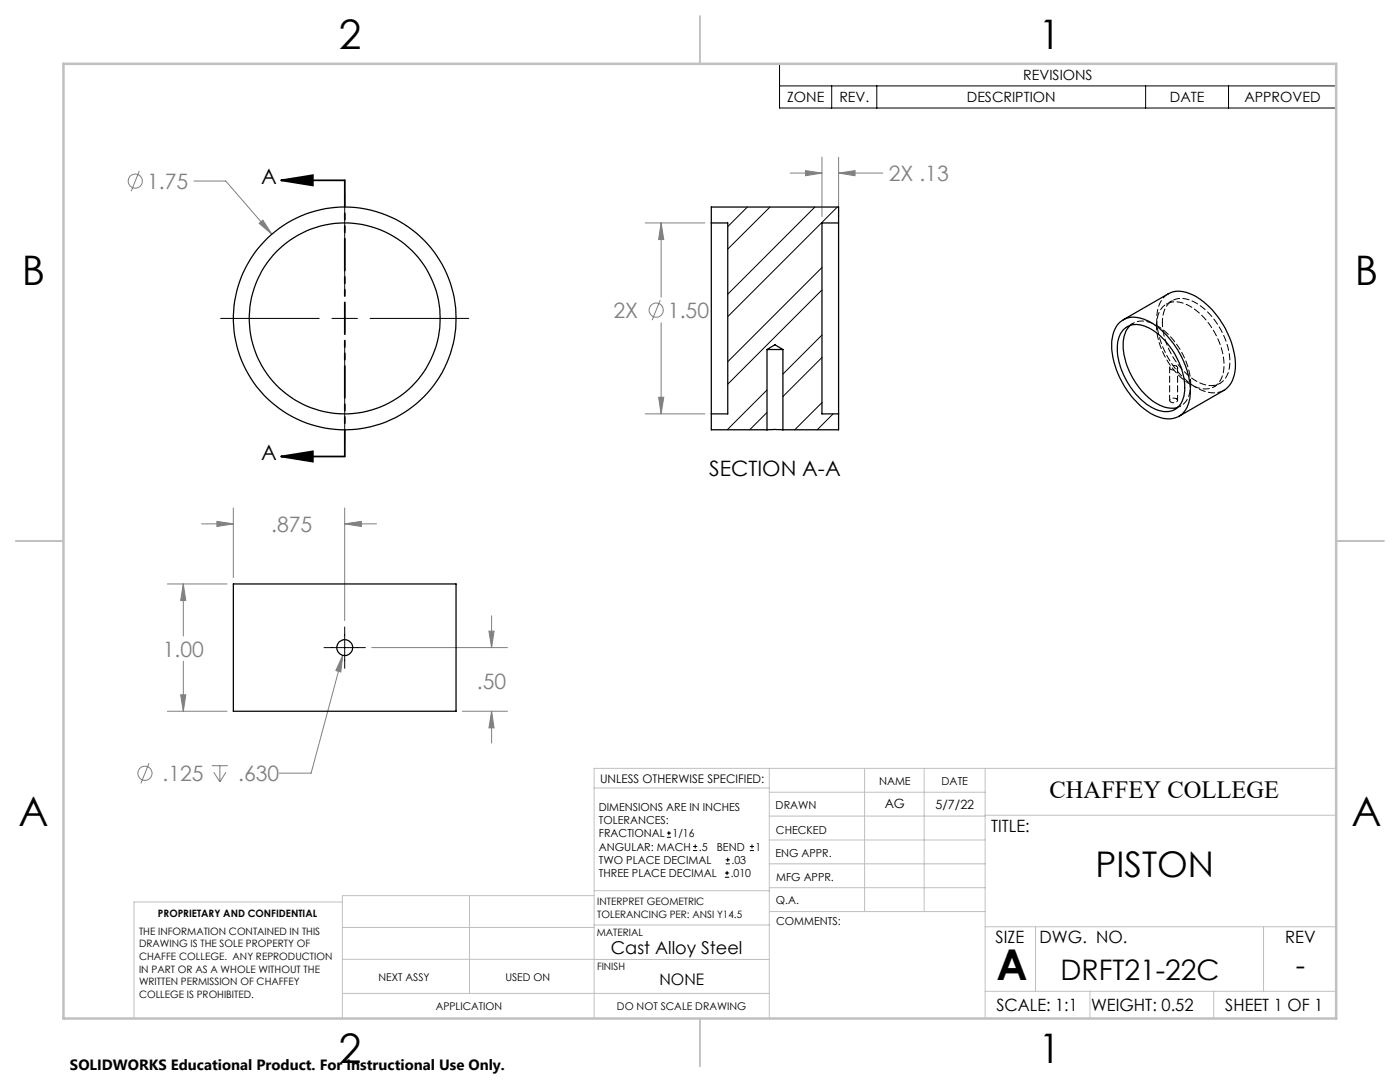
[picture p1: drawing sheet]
<svg xmlns="http://www.w3.org/2000/svg" width="279mm" height="216mm" viewBox="0 0 279 216" stroke-linecap="round" stroke-linejoin="round" font-family="sans-serif">
<g fill="none" stroke="#808080" stroke-width=".2">
<path d="M27.8 34.1l-1.6 4.1M38.7 36.1h6.3l9.3 10.6M157.7 34.5h6.3M160.8 34l3.2 .5-3.2 .6zM164 31.4v11.8M167.4 31.4v11.8M167.4 34.5h8.8M167.4 34.5l3.2-.5v1.1zM51.7 44.6l.8-.7 1.8 2.8zM128.8 44.5h11.9M131.8 59.9l-1.7 4M131.9 44.5l.6 3.3h-1.1z"/>
<path d="M131.9 44.5v14.8M131.4 79.3h1.1l-.6 3.3zM131.9 64.4v18.2M128.8 82.6h11.9M33.4 116.5h11.9M36.6 116.5v10.4M36.6 116.5l.5 3.3h-1zM40.2 104.5h6.4M43.3 104l3.3 .5-3.3 .6zM46.6 101.4v13.9M68.8 101.4v22.4M68.8 104.5h6.3"/>
<path d="M68.8 104.5l3.3-.5v1.1zM36.1 138.6h1l-.5 3.3zM36.6 131.9v10M68.4 130.8l-.4 3.3-1-.3zM68.4 130.8l-6.3 23.5h-6.4M74.2 129.2h27.1M97.6 125.9h1l-.5 3.3zM98.1 122.9v6.3M29.7 152.3l-1.6 4M33.4 141.9h11.9M42.3 152.8h3.2M42.7 154.1l1.2 1.9"/>
<path d="M43.9 152.8v3.2M45.1 154.1l-1.2 1.9M92.3 141.9h9M98.1 141.9l.5 3.3h-1zM98.1 141.9v6.4"/>
<circle cx="27" cy="36.1" r="1.4"/>
<circle cx="131" cy="61.9" r="1.41"/>
<circle cx="28.9" cy="154.3" r="1.42"/>
</g>
<g fill="none" stroke="#000" stroke-width=".2">
<path d="M155.6 12.7h111.1v8.9h-111.1zM155.6 17.1h111.1M166 17.1v4.5M175 17.1v4.5M228.6 17.1v4.5M245.2 17.1v4.5M68.8 38.8v19.7M44 63.5h19.7M66.3 63.5h5M68.8 61v5.1M68.8 68.6v19.7M73.9 63.5h19.7"/>
<path d="M64.7 129.2h8.2M68.8 125.1v8.3M133.1 167.1h.8M133.1 166.2h.8M133.5 165.8v.9M138.3 169.7h.8M138.3 168.9h.8M138.7 168.5v.8M144.7 175h.8M144.7 174.2h.8M144.8 172.4h.9M144.8 171.6h.9"/>
<path d="M145.1 173.8v.8M145.2 171.1v.9M149.6 169.7h.9M149.6 168.9h.9M150.1 168.5v.8"/>
</g>
<path d="M56.1 36h12.7M56.1 36l6.3-1v2zM56.1 91.1h12.7M56.1 91.1l6.3-1v2z" fill="none" stroke="#000" stroke-width=".35"/>
<path d="M68.8 36v55.1" fill="none" stroke="#000" stroke-width=".35" stroke-dasharray="6.3 1.3 1.3 1.3 1.3 1.3" stroke-dashoffset="1"/>
<g fill="none" stroke="#c0c0c0" stroke-width=".2">
<path d="M118.6 157.2h34.9M153.5 153.3v49.9M153.5 158.1h43.1M172.5 153.3v28.6M184.4 153.3v28.6M196.6 153.3v49.9M266.7 153.3h-148.1v49.9M68.3 180h-41.6v23.2M93.7 178.7v19.5M118.6 178.7h-50.3v24.5M118.6 177.7h35M153.5 167.6h43.1"/>
<path d="M153.5 162.8h43.1M153.5 172.4h43.1M153.5 177.1h43.1M196.6 162.7h70.1M68.3 198.2h85.2M68.3 191.4l85.2 .1M68.3 185.1h50.3M118.6 184.6h35M153.6 181.9h43M196.6 197.8h70.1M196.6 184.9h70.1M206.7 184.9v12.9"/>
<path d="M217.5 197.8v5.4M242.2 197.8v5.4M252.2 184.9v12.9"/>
</g>
<path d="M139.7 3.2v9.5M3.1 107.9h9.6M266.7 107.9h9.5M139.7 203.2v9.6" fill="none" stroke="#c0c0c0" stroke-width=".25"/>
<path d="M12.7 12.7h254v190.5h-254z" fill="none" stroke="#c0c0c0" stroke-width=".5"/>
<path d="M56.1 36l6.3-1v2zM56.1 91.1l6.3-1v2z" fill="#000"/>
<path d="M36.6 116.5l.5 3.3h-1zM36.1 138.6h1l-.5 3.3zM43.3 104l3.3 .5-3.3 .6zM68.8 104.5l3.3-.5v1.1zM98.1 141.9l.5 3.3h-1zM97.6 125.9h1l-.5 3.3zM68.4 130.8l-1.4 3 1 .3zM51.7 44.6l2.6 2.1-1.8-2.8zM160.8 34l3.2 .5-3.2 .6zM167.4 34.5l3.2-.5v1.1zM131.9 44.5l.6 3.3h-1.1zM131.4 79.3h1.1l-.6 3.3z" fill="#808080"/>
<g fill="none" stroke="#000" stroke-width=".25">
<path d="M142 44.5v38.1M142 44.5v-3.2h25.4v3.2M142 44.5h3.2v38.1h-3.2M167.4 44.5v38.1M167.4 44.5h-3.4v38.1h3.4M153.1 69.7h3.1M153.1 69.7v16.1M153.1 69.7l1.6-.9 1.5 .9M156.2 69.7v16.1M223.1 64.7a4.5 4.5 0 0 1 5.6-.8 16.6 16.6 0 0 1 8 9.6 10.2 10.2 0 0 1-.1 8.3 4.4 4.4 0 0 1-5.7 1.3 16.3 16.3 0 0 1-8.4-10.4 9.1 9.1 0 0 1 .4-7.8zM224.2 63.8l9-5.2a5.6 5.6 0 0 1 5.6 .6 17.1 17.1 0 0 1 7.7 14.4 5.2 5.2 0 0 1-2.2 4.3l-9 5.2M224.2 65.8a4.3 4.3 0 0 1 5.4-.2 14.7 14.7 0 0 1 6.8 12.5 4 4 0 0 1-3.3 4 8.6 8.6 0 0 1-6.7-3.7 13.5 13.5 0 0 1-3.3-10.5 4.4 4.4 0 0 1 1.1-2.1z"/>
<path d="M225.6 64.9a6.3 6.3 0 0 0-1.3 5.8 14.9 14.9 0 0 0 7.2 10.2l.3 .1a4.7 4.7 0 0 0 3.2 .3M142 82.6v3.2h11.1M153.1 85.8h3.1M167.4 82.6v3.2h-11.2M46.6 116.5h44.4v25.4h-44.4z"/>
<circle cx="68.8" cy="63.5" r="19.1"/>
<circle cx="68.8" cy="63.5" r="22.2"/>
<circle cx="68.8" cy="129.2" r="1.59"/>
</g>
<path d="M233.2 58.6a5.8 5.8 0 0 0-2.3 5.7 17.2 17.2 0 0 0 8.6 13.4 5.2 5.2 0 0 0 4.8 .2" fill="none" stroke="#000" stroke-width=".2" stroke-dasharray="1.3 .6"/>
<path d="M234.8 79.6a.92 .92 0 0 0-1.4 .3 .86 .86 0 0 0 .8 .5 .86 .86 0 0 0 .8-.6l-.2-.2M234.8 73.1a.42 .42 0 0 1 .2 .5 .42 .42 0 0 1-.6 .2h-.4a.46 .46 0 0 1-.6-.4 .46 .46 0 0 1 .6-.5l.8 .2" fill="none" stroke="#000" stroke-width=".2" stroke-dasharray="1.3 .6" stroke-dashoffset=".5"/>
<path d="M237.6 76.6a14.5 14.5 0 0 0-7.8-12.1 3.9 3.9 0 0 0-4.2 .4" fill="none" stroke="#000" stroke-width=".2" stroke-dasharray="1.3 .6" stroke-dashoffset=".3"/>
<path d="M235 81.3a4.3 4.3 0 0 0 2.6-4.7" fill="none" stroke="#000" stroke-width=".2" stroke-dasharray="1.3 .6" stroke-dashoffset=".6"/>
<path d="M230.8 65a4.4 4.4 0 0 1 2.8-4.7 7.1 7.1 0 0 1 6.3 2.7 14.2 14.2 0 0 1 4.3 11.1 3.8 3.8 0 0 1-5.6 3.1 14.4 14.4 0 0 1-7.8-12.2M232 64.4a4.4 4.4 0 0 1 2.7-4.7 7.1 7.1 0 0 1 6.4 2.6 14.2 14.2 0 0 1 4.2 11.1 3.8 3.8 0 0 1-5.5 3.1 14.4 14.4 0 0 1-7.8-12.1" fill="none" stroke="#000" stroke-width=".2" stroke-dasharray="1.3 .6" stroke-dashoffset=".4"/>
<path d="M233.9 60l-1.1 .7M226.1 64.5l-1.1 .7M242.3 77.2l1.2-.7M234.5 81.7l1.2-.7" fill="none" stroke="#000" stroke-width=".2" stroke-dasharray="1.3 .6" stroke-dashoffset=".7"/>
<path d="M233.4 73.4v6.5M235 79.9v-6.5" fill="none" stroke="#000" stroke-width=".2" stroke-dasharray="1.3 .6" stroke-dashoffset=".2"/>
<path d="M149.2 41.3l-4 3.9M153.7 41.3l-8.5 8.4M162.6 41.3l-17.4 17.4M164 53.4l-18.8 18.8M164 57.9l-18.8 18.8M167.1 41.3l-21.9 21.9M153.1 77.8l-8 8M164 66.9l-7.8 7.7M164 71.3l-7.8 7.8M153.1 82.3l-3.5 3.5M164 80.3l-5.4 5.5M166.3 82.6l-3.2 3.2" fill="none" stroke="#000" stroke-width=".2"/>
<text font-size="8.5" x="198.9" y="195.5">A</text>
<g font-size="8.1">
<text x="67.6" y="9.7">2</text>
<text x="207.3" y="9.7">1</text>
<text x="4.4" y="57">B</text>
<text x="270.4" y="57">B</text>
<text x="3.7" y="164.9">A</text>
<text x="269.7" y="164.9">A</text>
<text x="67.6" y="212.2">2</text>
<text x="207.3" y="212.2">1</text>
</g>
<text font-size="7.1" x="218.7" y="175">PISTON</text>
<g font-size="5.6">
<text x="211.6" y="195.6">DRFT21-22C</text>
<text x="258.6" y="194.6">-</text>
</g>
<text font-size="4.9" x="209.5" y="159.3">CHAFFEY COLLEGE</text>
<g font-size="4.2" fill="#808080">
<text x="29.3" y="37.7">1.75</text>
<text x="177.4" y="36.1">2X .13</text>
<text x="122.4" y="63.4">2X</text>
<text x="133.3" y="63.4">1.50</text>
<text x="54.1" y="106.1">.875</text>
<text x="32.5" y="131">1.00</text>
<text x="95.2" y="137.4">.50</text>
<text x="32.4" y="155.8">.125</text>
<text x="47.5" y="155.8">.630</text>
</g>
<g font-size="4.2">
<text x="52.1" y="36.7">A</text>
<text x="52.1" y="91.8">A</text>
<text x="141.6" y="95">SECTION A-A</text>
</g>
<text font-size="3.5" x="121.9" y="190.3">Cast Alloy Steel</text>
<g font-size="3.4">
<text x="197.8" y="166">TITLE:</text>
<text x="198.7" y="188.1">SIZE</text>
<text x="207.5" y="188.1">DWG. NO.</text>
<text x="256.5" y="188.2">REV</text>
<text x="198.8" y="201.7">SCALE: 1:1</text>
<text x="217.7" y="201.8">WEIGHT: 0.52</text>
<text x="244.5" y="201.7">SHEET 1 OF 1</text>
</g>
<text font-size="3.2" x="131.6" y="196.6">NONE</text>
<text font-size="3" x="14" y="213.5">SOLIDWORKS Educational Product. For Instructional Use Only.</text>
<g font-size="2.8">
<text x="204.2" y="16">REVISIONS</text>
<text x="157.1" y="20.4">ZONE</text>
<text x="167.5" y="20.4">REV.</text>
<text x="193" y="20.4">DESCRIPTION</text>
<text x="233.5" y="20.4">DATE</text>
<text x="248.4" y="20.4">APPROVED</text>
</g>
<g font-size="2.5">
<text x="176.6" y="161.3">AG</text>
<text x="186.7" y="161.4">5/7/22</text>
</g>
<text font-size="2.4" x="119.8" y="156.2">UNLESS OTHERWISE SPECIFIED:</text>
<g font-size="2.2">
<text x="119.5" y="161.8">DIMENSIONS ARE IN INCHES</text>
<text x="154.8" y="161.4">DRAWN</text>
<text x="175.4" y="156.6">NAME</text>
<text x="187.9" y="156.7">DATE</text>
<text x="119.5" y="164.4">TOLERANCES:</text>
<text x="119.5" y="167.1">FRACTIONAL</text>
<text x="134.2" y="167.1">1/16</text>
<text x="154.9" y="166.3">CHECKED</text>
<text x="119.5" y="172.4">TWO PLACE DECIMAL</text>
<text x="119.5" y="169.7">ANGULAR: MACH</text>
<text x="139.5" y="169.7">.5</text>
<text x="143" y="169.7">BEND</text>
<text x="146" y="172.4">.03</text>
<text x="150.8" y="169.7">1</text>
<text x="154.8" y="171">ENG APPR.</text>
<text x="119.5" y="175">THREE PLACE DECIMAL</text>
<text x="145.8" y="175">.010</text>
<text x="154.9" y="175.7">MFG APPR.</text>
<text x="154.9" y="180.4">Q.A.</text>
<text x="154.9" y="184.6">COMMENTS:</text>
</g>
<g font-size="2.1">
<text x="75.5" y="195.7">NEXT ASSY</text>
<text x="100.9" y="195.7">USED ON</text>
<text x="86.9" y="201.5">APPLICATION</text>
<text x="123.1" y="201.6">DO NOT SCALE DRAWING</text>
</g>
<g font-size="2">
<text x="31.5" y="182.9">PROPRIETARY AND CONFIDENTIAL</text>
<text x="119.2" y="180.6">INTERPRET GEOMETRIC</text>
<text x="119.2" y="183.1">TOLERANCING PER: ANSI Y14.5</text>
<text x="27.8" y="186.5">THE INFORMATION CONTAINED IN THIS</text>
<text x="27.8" y="189">DRAWING IS THE SOLE PROPERTY OF</text>
<text x="27.8" y="191.6">CHAFFE COLLEGE. ANY REPRODUCTION</text>
<text x="119.1" y="186.7">MATERIAL</text>
<text x="27.8" y="194.1">IN PART OR AS A WHOLE WITHOUT THE</text>
<text x="27.8" y="196.6">WRITTEN PERMISSION OF CHAFFEY</text>
<text x="119.1" y="193.5">FINISH</text>
<text x="27.8" y="199.1">COLLEGE IS PROHIBITED.</text>
</g>
</svg>
